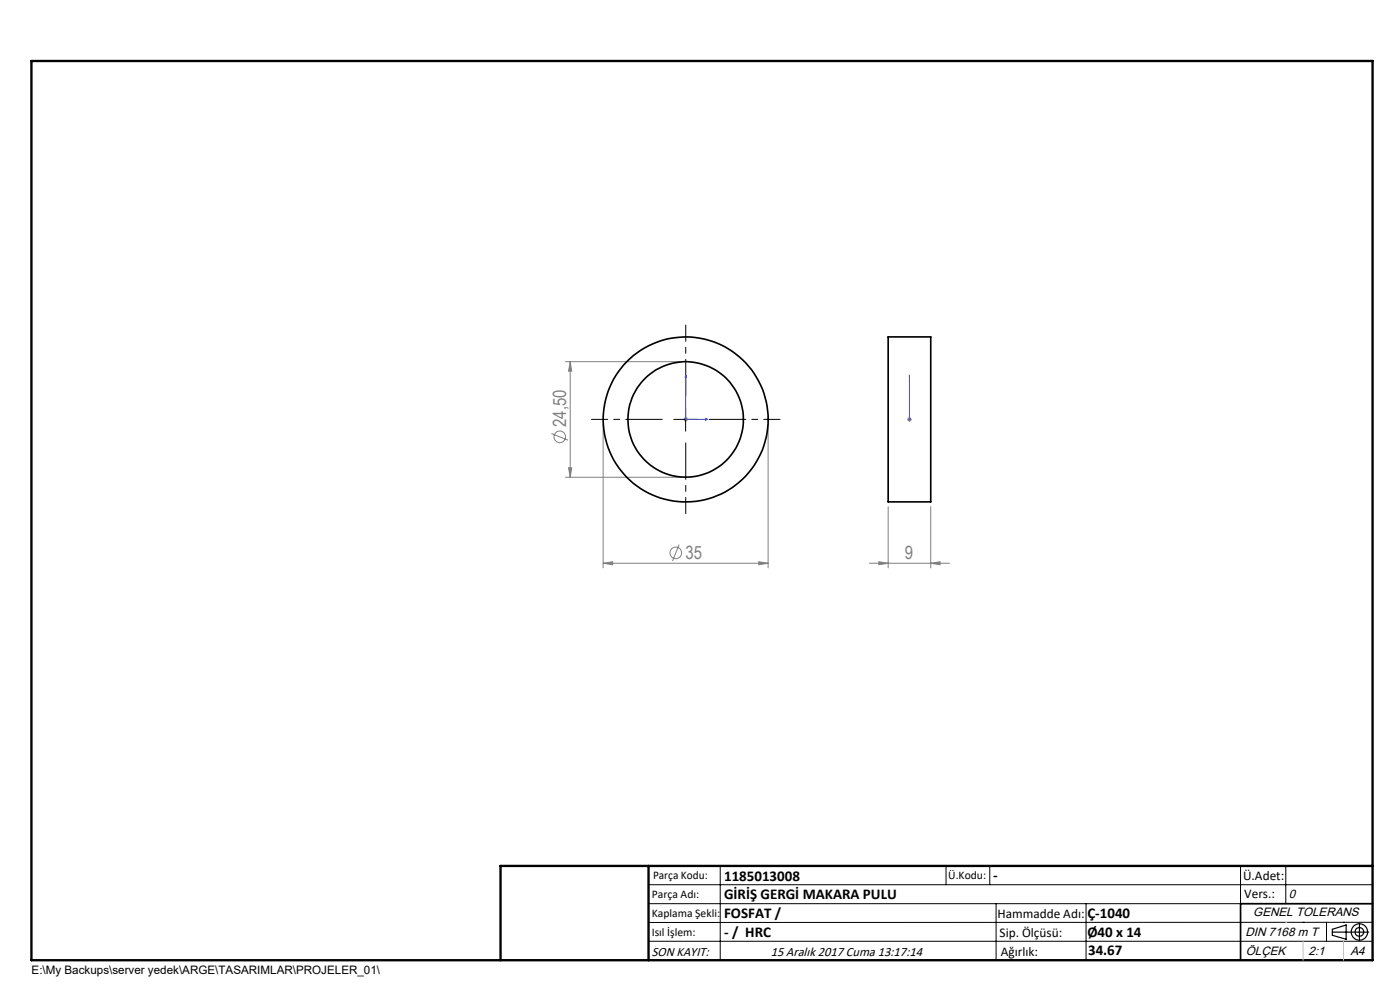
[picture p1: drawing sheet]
<svg xmlns="http://www.w3.org/2000/svg" width="297mm" height="210mm" viewBox="0 0 297 210" stroke-linecap="round" stroke-linejoin="round" font-family="sans-serif">
<g fill="none" stroke="#808080" stroke-width=".21">
<path d="M119.9 76.7h24.6M121 76.7l.3 2h-.7zM121 76.7v24.5M117 92l3.5 1.4M120.6 99.2h.7l-.3 2zM128 90v30.5M145 89h.9M145.1 88.6l.7 .7M145.5 88.5v1M145.8 88.6l-.7 .7M162.9 90v30.5M192.4 89h1"/>
<path d="M192.6 88.6l.7 .7M192.9 88.5v1M193.3 88.6l-.7 .7M119.9 101.2h24.6M128 119.5l2-.3v.6zM128 119.5h34.9M144.1 115.5l-1.4 3.5M161 119.2l1.9 .3-1.9 .3zM184.4 119.5h17M186.4 119.2l2 .3-2 .3zM188.4 107.5v13M197.4 119.5l2-.3v.6z"/>
<path d="M197.4 107.5v13"/>
<circle cx="118.8" cy="92.7" r="1.24"/>
<circle cx="143.4" cy="117.3" r="1.23"/>
</g>
<g fill="none" stroke="#000" stroke-width=".25">
<path d="M282.6 197.7h7.8M282.6 197.1l3-.9v3l-3-.8zM288.4 195.8v3.8M106.2 203.7h185"/>
<circle cx="288.4" cy="197.7" r="1.74"/>
<circle cx="288.4" cy="197.7" r=".93"/>
</g>
<path d="M145.5 79.6v9.4h4.7M145.5 79.6l.1 .4h-.3zM192.9 79.6v.4v-.4M192.9 79.6v9.4M149.7 88.9l.5 .1-.5 .1zM192.9 88.9v.2zM192.9 89h.1" fill="none" stroke="#00f" stroke-width=".21"/>
<path d="M140.5 89h-15M145.5 84v-15M145.5 94v15M150.5 89h15" fill="none" stroke="#000" stroke-width=".21" stroke-dasharray="15.2 1.3 1.3 1.3" stroke-dashoffset="7.5"/>
<g fill="none" stroke="#000" stroke-width=".21">
<path d="M142.9 89h5.1M145.5 86.5v5M137.6 187.7h153.6M137.6 191.7h153.6M137.6 199.7h153.6M152.8 183.7v20M200.7 183.7v4M210 183.7v4M211.3 191.7v12M230.4 191.7v12M263.2 183.7v20M272.8 183.7v8"/>
<path d="M276.4 195.6h.1M281.4 195.6v4.1M285 195.6h.1M291.2 195.6l-153.6 .1"/>
</g>
<path d="M291.2 191.7h-28v12" fill="none" stroke="#000" stroke-width=".35"/>
<path d="M6.7 12.9h284.5v190.8h-284.5zM137.6 183.7v20M291.2 183.7h-185v20" fill="none" stroke="#000" stroke-width=".5"/>
<path d="M276.4 199.7v4M285 199.7v4" fill="none" stroke="#c0c0c0" stroke-width=".21"/>
<path d="M272.8 195.6h.1" fill="none" stroke="#c0c0c0" stroke-width=".25"/>
<g fill="#00f">
<path d="M149.7 88.9l.5 .1-.5 .1zM145.5 79.6l.1 .4h-.3z"/>
<path d="M192.9 88.9v.2zM192.9 79.6v.4z"/>
</g>
<g fill="#808080">
<path d="M128 119.5l2-.3v.6zM161 119.2l1.9 .3-1.9 .3zM186.4 119.2l2 .3-2 .3zM197.4 119.5l2-.3v.6z"/>
<path d="M121 76.7l.3 2h-.7zM120.6 99.2h.7l-.3 2z"/>
</g>
<g fill="none" stroke="#000" stroke-width=".35">
<path d="M188.4 71.5h9v35h-9z"/>
<circle cx="145.5" cy="89" r="17.5"/>
<circle cx="145.5" cy="89" r="12.2"/>
</g>
<g font-size="3.9" fill="#808080">
<text x="120.1" y="90.6" transform="rotate(-90 120.1 90.6)">24,50</text>
<text x="145.4" y="118.6">35</text>
<text x="191.9" y="118.6">9</text>
</g>
<g font-size="3.2">
<text x="153.6" y="186.8">1185013008</text>
<text x="153.6" y="190.8">GİRİŞ GERGİ MAKARA PULU</text>
<text x="210.7" y="186.6">-</text>
<text x="153.6" y="194.8">FOSFAT /</text>
<text x="230.7" y="194.8">Ç-1040</text>
<text x="153.6" y="198.8">- / HRC</text>
<text x="230.7" y="198.7">Ø40 x 14</text>
<text x="230.8" y="202.6">34.67</text>
</g>
<g font-size="2.8">
<text x="263.7" y="186.7">Ü.Adet:</text>
<text x="263.9" y="190.5">Vers.:</text>
<text x="211.6" y="194.8">Hammadde Adı:</text>
<text x="138.3" y="202.8">SON KAYIT:</text>
<text x="163.5" y="202.8">15 Aralık 2017 Cuma 13:17:14</text>
<text x="212.1" y="198.7">Sip. Ölçüsü:</text>
<text x="212.3" y="202.7">Ağırlık:</text>
</g>
<g font-size="2.6">
<text x="273.4" y="190.4">0</text>
<text x="265.9" y="194.4">GENEL TOLERANS</text>
<text x="264.2" y="198.5">DIN 7168 m T</text>
<text x="264.3" y="202.6">ÖLÇEK</text>
<text x="277.6" y="202.6">2:1</text>
<text x="286.5" y="202.6">A4</text>
</g>
<g font-size="2.5">
<text x="138.3" y="190.5">Parça Adı:</text>
<text x="138.5" y="186.5">Parça Kodu:</text>
<text x="201.2" y="186.5">Ü.Kodu:</text>
<text x="138.3" y="194.5">Kaplama Şekli:</text>
<text x="138.3" y="198.6">Isıl İşlem:</text>
<text x="6.7" y="206.7">E:\My Backups\server yedek\ARGE\TASARIMLAR\PROJELER_01\</text>
</g>
</svg>
